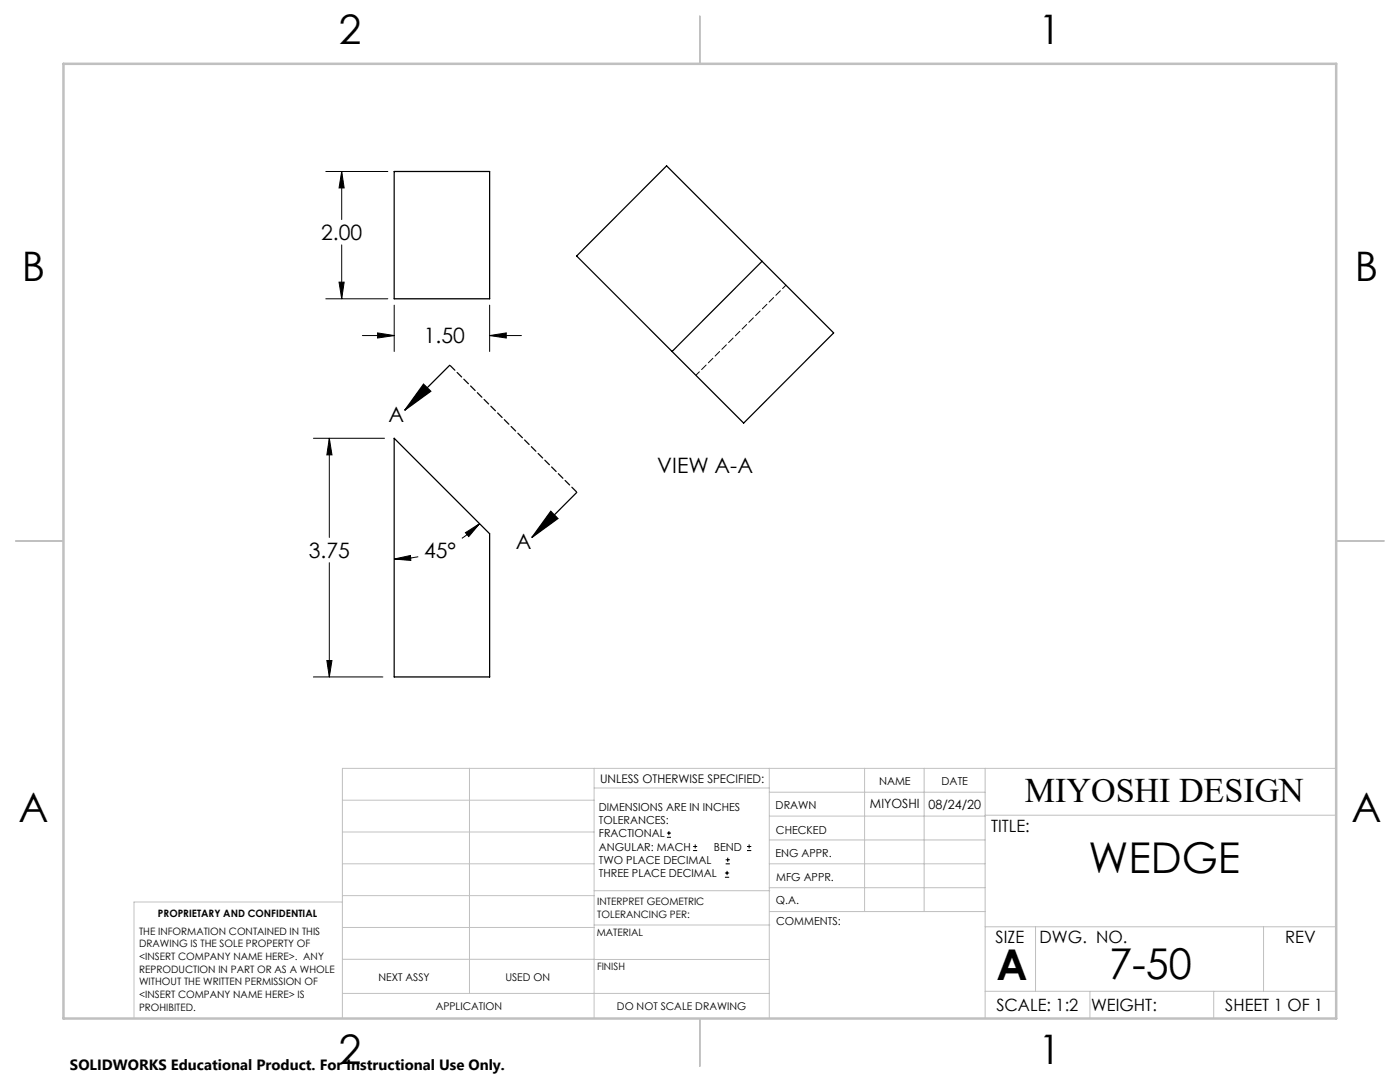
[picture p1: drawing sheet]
<svg xmlns="http://www.w3.org/2000/svg" width="279mm" height="216mm" viewBox="0 0 279 216" stroke-linecap="round" stroke-linejoin="round" font-family="sans-serif">
<g fill="none" stroke="#000" stroke-width=".2">
<path d="M65 34.2h12.4M68.2 34.2l.5 3.3h-1zM68.2 34.2v9.6M65 59.6h12.4M67.7 56.3h1l-.5 3.3zM68.2 48.9v10.7M72.3 67h6.4M75.4 66.4l3.3 .6-3.3 .5zM78.7 60.9v9.2M97.7 67l3.3-.6v1.1zM97.7 60.9v9.2M97.7 67h6.4"/>
<path d="M62.5 87.5h14.2M65.7 87.5l.6 3.3h-1.1zM65.7 87.5v19.7M65.7 112.3v22.8M78.7 111.5l3.2-.7 .1 1zM83.5 111.1l-2.4 .3-2.4 .1M92.9 106.3l2.8-1.8-2.1 2.6zM95.7 104.5l-1.7 1.5-1.8 1.4M62.5 135.1h13.9M65.2 131.8h1.1l-.6 3.3zM133.1 167.1h.8M133.1 166.2h.8"/>
<path d="M133.5 165.8v.9M138.3 169.7h.8M138.3 168.9h.8M138.7 168.5v.8M144.7 175h.8M144.7 174.2h.8M144.8 172.4h.9M144.8 171.6h.9M145.1 173.8v.8M145.2 171.1v.9M149.1 169.7h.8M149.1 168.9h.8"/>
<path d="M149.5 168.5v.8"/>
</g>
<path d="M78.7 34.2h19v25.4h-19zM133 33.1l33.4 33.3-18 18-33.3-33.3zM152.1 52.1l-18 18M84.5 76.7l1.5 1.4-5.2 3.7zM89.7 72.9l-8.9 8.9M78.7 87.5l19 19v28.6h-19zM115.1 98.2l-8.9 9M109.9 102l1.4 1.5-5.1 3.7z" fill="none" stroke="#000" stroke-width=".25"/>
<path d="M115.1 98.2l-25.3-25.3" fill="none" stroke="#000" stroke-width=".25" stroke-dasharray="1.3 .6" stroke-dashoffset="-.2"/>
<g fill="none" stroke="#c0c0c0" stroke-width=".2">
<path d="M68.3 159.7h50.3M93.7 153.3v44.9M118.6 153.3v49.9M118.6 157.2h34.9M153.5 153.3v49.9M153.5 158.1h43.1M172.5 153.3v28.6M184.4 153.3v28.6M196.6 153.3v49.9M266.7 153.3h-198.4v49.9M68.3 178.7h50.3M68.3 172.4h50.3"/>
<path d="M68.3 166h50.3M68.3 180h-41.6v23.2M118.6 177.7h35M153.5 167.6h43.1M153.5 162.8h43.1M153.5 172.4h43.1M153.5 177.1h43.1M196.6 162.7h70.1M68.3 198.2h85.2M68.3 191.4l85.2 .1M68.3 185.1h50.3M118.6 184.6h35"/>
<path d="M153.6 181.9h43M196.6 197.8h70.1M196.6 184.9h70.1M206.7 184.9v12.9M217.5 197.8v5.4M242.2 197.8v5.4M252.2 184.9v12.9"/>
</g>
<path d="M139.7 3.2v9.5M3.1 107.9h9.6M266.7 107.9h9.5M139.7 203.2v9.6" fill="none" stroke="#c0c0c0" stroke-width=".25"/>
<path d="M12.7 12.7h254v190.5h-254z" fill="none" stroke="#c0c0c0" stroke-width=".5"/>
<g fill="#000">
<path d="M109.9 102l1.4 1.5-5.1 3.7zM84.5 76.7l1.5 1.4-5.2 3.7z"/>
<path d="M65.2 131.8h1.1l-.6 3.3zM65.7 87.5l.6 3.3h-1.1zM78.7 111.5l3.2-.7 .1 1zM92.9 106.3l2.8-1.8-2.1 2.6zM68.2 34.2l.5 3.3h-1zM67.7 56.3h1l-.5 3.3zM75.4 66.4l3.3 .6-3.3 .5zM97.7 67l3.3-.6v1.1z"/>
</g>
<path d="M156.9 56.9l-18 18" fill="none" stroke="#000" stroke-width=".2" stroke-dasharray="1.3 .6" stroke-dashoffset=".3"/>
<g font-size="8.5">
<text x="217.2" y="174.2">WEDGE</text>
<text x="198.9" y="195.5">A</text>
<text x="221.3" y="195.4">7-50</text>
</g>
<g font-size="8.1">
<text x="67.6" y="8.9">2</text>
<text x="207.3" y="8.9">1</text>
<text x="4.4" y="56.1">B</text>
<text x="270.4" y="56.1">B</text>
<text x="3.7" y="164.1">A</text>
<text x="269.7" y="164.1">A</text>
<text x="67.6" y="212.4">2</text>
<text x="207.3" y="212.4">1</text>
</g>
<text font-size="6.9" x="204.5" y="160.1">MIYOSHI DESIGN</text>
<g font-size="4.2">
<text x="64.1" y="47.9">2.00</text>
<text x="84.6" y="68.5">1.50</text>
<text x="77.6" y="84.2">A</text>
<text x="131.2" y="94.3">VIEW A-A</text>
<text x="61.6" y="111.3">3.75</text>
<text x="84.6" y="111.3">45°</text>
<text x="102.9" y="109.6">A</text>
</g>
<g font-size="3.4">
<text x="197.8" y="166">TITLE:</text>
<text x="198.7" y="188.1">SIZE</text>
<text x="207.5" y="188.1">DWG. NO.</text>
<text x="256.5" y="188.2">REV</text>
<text x="198.8" y="201.7">SCALE: 1:2</text>
<text x="217.7" y="201.8">WEIGHT:</text>
<text x="244.5" y="201.7">SHEET 1 OF 1</text>
</g>
<text font-size="3" x="14" y="213.5">SOLIDWORKS Educational Product. For Instructional Use Only.</text>
<g font-size="2.5">
<text x="173.6" y="161.3">MIYOSHI</text>
<text x="185.3" y="161.4">08/24/20</text>
</g>
<text font-size="2.4" x="119.8" y="156.2">UNLESS OTHERWISE SPECIFIED:</text>
<g font-size="2.2">
<text x="119.5" y="161.8">DIMENSIONS ARE IN INCHES</text>
<text x="154.8" y="161.4">DRAWN</text>
<text x="175.4" y="156.6">NAME</text>
<text x="187.9" y="156.7">DATE</text>
<text x="119.5" y="164.4">TOLERANCES:</text>
<text x="119.5" y="167.1">FRACTIONAL</text>
<text x="154.9" y="166.3">CHECKED</text>
<text x="119.5" y="169.7">ANGULAR: MACH</text>
<text x="119.5" y="172.4">TWO PLACE DECIMAL</text>
<text x="142.5" y="169.7">BEND</text>
<text x="154.8" y="171">ENG APPR.</text>
<text x="119.5" y="175">THREE PLACE DECIMAL</text>
<text x="154.9" y="175.7">MFG APPR.</text>
<text x="154.9" y="180.4">Q.A.</text>
<text x="154.9" y="184.6">COMMENTS:</text>
</g>
<g font-size="2.1">
<text x="75.5" y="195.7">NEXT ASSY</text>
<text x="100.9" y="195.7">USED ON</text>
<text x="86.9" y="201.5">APPLICATION</text>
<text x="123.1" y="201.6">DO NOT SCALE DRAWING</text>
</g>
<g font-size="2">
<text x="31.5" y="182.9">PROPRIETARY AND CONFIDENTIAL</text>
<text x="119.2" y="180.6">INTERPRET GEOMETRIC</text>
<text x="119.2" y="183.1">TOLERANCING PER:</text>
<text x="27.8" y="186.5">THE INFORMATION CONTAINED IN THIS</text>
<text x="27.8" y="189">DRAWING IS THE SOLE PROPERTY OF</text>
<text x="27.8" y="191.6">&lt;INSERT COMPANY NAME HERE&gt;. ANY</text>
<text x="119.1" y="186.7">MATERIAL</text>
<text x="27.8" y="194.1">REPRODUCTION IN PART OR AS A WHOLE</text>
<text x="27.8" y="196.6">WITHOUT THE WRITTEN PERMISSION OF</text>
<text x="119.1" y="193.5">FINISH</text>
<text x="27.8" y="199.1">&lt;INSERT COMPANY NAME HERE&gt; IS</text>
<text x="27.8" y="201.7">PROHIBITED.</text>
</g>
</svg>
